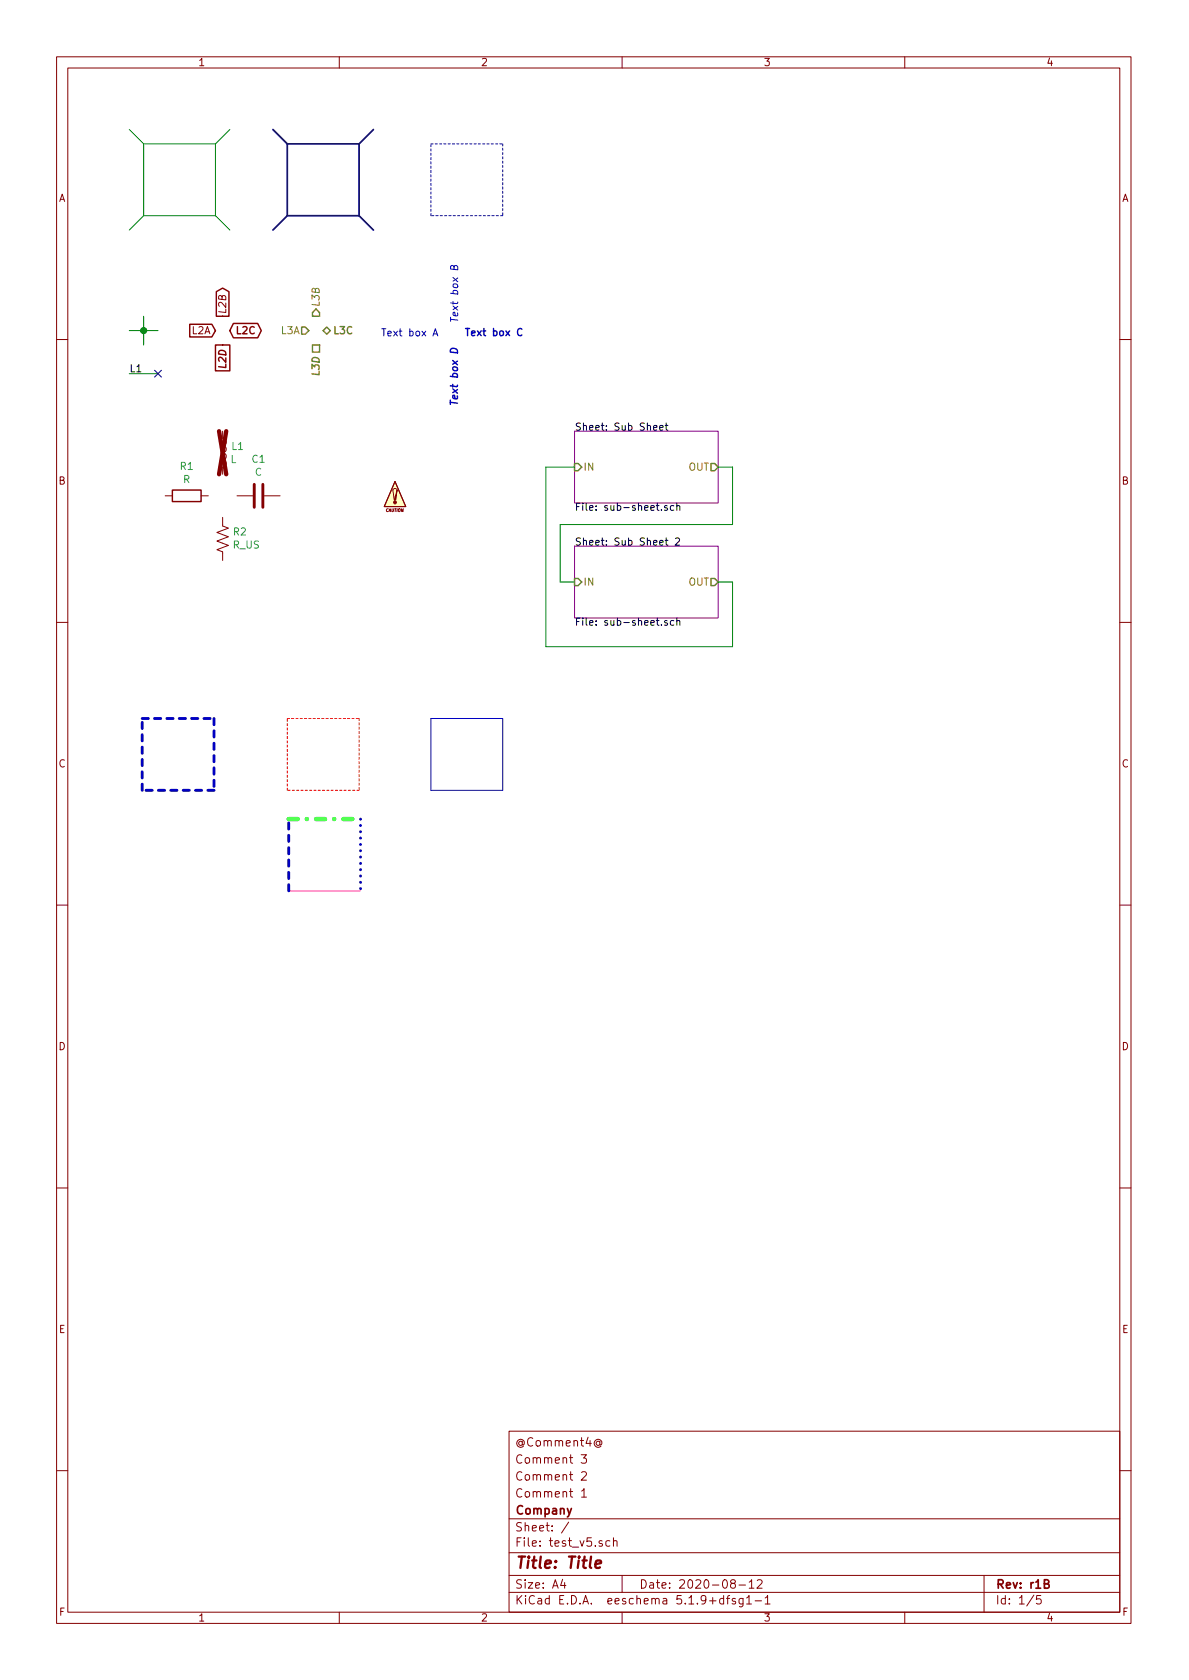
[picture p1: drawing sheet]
<svg xmlns="http://www.w3.org/2000/svg" width="210mm" height="297mm" viewBox="0 0 210 297" stroke-linecap="round" stroke-linejoin="round" font-family="sans-serif">
<g fill="none" stroke="#840000" stroke-width=".18">
<path d="M10 10h190v277h-190zM12 12h186v273.1h-186zM60 10v2M110 10v2M160 10v2M10 60h2M39.4 76.2v1.3a.63 .63 0 0 1 .6 .6 .63 .63 0 0 1-.6 .7 .63 .63 0 0 1 .6 .6 .63 .63 0 0 1-.6 .6 .63 .63 0 0 1 .6 .7 .63 .63 0 0 1-.6 .6 .63 .63 0 0 1 .6 .7 .63 .63 0 0 1-.6 .6v1.3M198 60h2M29.2 87.7h1.3M35.6 87.7h1.2M39.4 91.5v1.5l1 .4-2 .7 2 .8-2 .8 2 .7-2 .8 1 .4v1.5M41.9 87.7h2.8"/>
<path d="M46.7 87.7h2.8M69.5 86.7l.2-.3h.4l.1 .3M69.8 85.1l2 4.5h-3.9zM10 110h2M198 110h2M10 160h2M198 160h2M10 210h2M198 210h2M90 253h108v32.1h-108zM102.8 257.2h.9l-.5 .6 .4 .1v.7l-.2 .1-.6-.1M106.1 255a.37 .37 0 0 0-.6-.1 .37 .37 0 0 0 0 .6 .37 .37 0 0 0 .6-.1"/>
<path d="M106.1 254.8v.6l.1 .1a.63 .63 0 0 0-.2-1 .63 .63 0 0 0-.9 .4 .71 .71 0 0 0 .3 .9 .71 .71 0 0 0 .9-.1M10 260h2M90 278.5h108M90 274.5h108M90 268.5h108M99.5 279.2l-.4 1.1h1M99.8 279.8v1M100.6 269.1l-1.3 2M102.8 263.6l.5-.4v1.5M102.8 260.4l.3-.2h.3l.3 .4-.9 1.1h.9M102.8 264.7h.9M107.8 272.5l-.4-.1-.3 .3 .1 .6 .2 .1 .4-.1"/>
<path d="M108.5 272.5l.2-.1 .4 .1v.9M108.5 271.9v1.5M110 278.5v3M129.5 279.9l-.3-.2 .1-.2a.48 .48 0 0 1 .6-.1l.1 .2-.1 .3-.6 .1a.48 .48 0 0 0 0 .7l.2 .1 .5-.1v-.5l-.2-.3M132.5 279.7l.4-.4v1.5M133.9 279.5l.2-.2h.4l.2 .2 .1 .2-1 1.1h1M174 278.5v6.6M198 260h2M60 285.1v1.9M90 281.5h108M110 285.1v1.9M128 282.7l-.5-.1-.2 .3v.6l.2 .1 .5-.1"/>
<path d="M128 282.1v1.5M128.5 282.6h.5M129 282.1l-.3 .2v1.3M130 282.7l-.3-.1-.2 .2v.2l.5 .2v.3h-.5M130.7 280.2h1.1M131.4 282.6v1.2l-.3 .3-.3-.1M131.4 282.7l-.4-.1-.3 .3 .1 .6h.6M132 282.5l.5-.4v1.5M132 283.6h.9M132.5 280.8h.8M133.5 283h1.2M135.3 282.5l.4-.4v1.5"/>
<path d="M135.3 283.6h.9M160 285.1v1.9M182.8 282l-1.2 2M184 282.1h-.7v.7l.2-.1h.5l.1 .3-.1 .5-.2 .1-.5-.1"/>
</g>
<path d="M184.7 280l.7-.1v-.4l-.2-.2h-.5v1.5h.5l.3-.1v-.4l-.1-.2-.2-.1" fill="none" stroke="#840000" stroke-width=".3"/>
<path d="M105.3 276.6l1-.2-.1-.4-.5-.1-.3 .3-.1 .9 .2 .1 .6-.1" fill="none" stroke="#840000" stroke-width=".41"/>
<path d="M101.6 76.2h25.4v12.7h-25.4zM101.6 96.6h25.4v12.7h-25.4z" fill="none" stroke="#840084" stroke-width=".18"/>
<g fill="none" stroke="#000" stroke-width=".18">
<path d="M115.6 75.6l.6-.1-.1-.2-.4-.1-.1 .2v.6h.5M116.7 75.6l.6-.1-.1-.2-.4-.1-.1 .2v.6h.5M117.6 75.2h.5M117.8 74.8v1.1l.3 .2M117 90.1v.1M117.6 95.5h.5M117.8 95.1v1.1l.3 .2M118 89.4h-.3l-.2 .2 .1 .1 .4 .2v.3h-.5M119.2 89.4h-.4l-.3 .2 .2 .6h.5M119.5 95.2l.4-.1 .3 .4-.1 .2-.7 .7h.8M119.7 89.5l.2-.1h.3v.8M119.7 89v1.2"/>
<path d="M117 110.4v.2M118 109.8l-.3-.1-.2 .2 .1 .2 .4 .1v.3h-.5M119.2 109.8l-.4-.1-.3 .2 .2 .6h.5M119.7 109.8l.2-.1 .3 .1v.8M119.7 109.3v1.3"/>
</g>
<path d="M53.3 57.8h.7l.6 .7-.6 .6h-.7zM55.9 54.6l.6 .7v.6h-1.3v-.6zM57.1 58.5l.7-.7 .6 .7-.6 .6zM55.2 61h1.3v1.3h-1.3zM101.6 82h.6l.7 .6-.7 .6h-.6zM125.7 82h.7l.6 .6-.6 .6h-.7zM101.6 102.3h.6l.7 .6-.7 .6h-.6zM125.7 102.3h.7l.6 .6-.6 .6h-.7z" fill="none" stroke="#848400" stroke-width=".25"/>
<path d="M69.8 85.1l2 4.5h-3.9z" fill="#ffffc2" stroke="#ffffc2" stroke-width=".18"/>
<g fill="#840000" stroke="#840000" stroke-width=".18">
<path d="M69.5 86.7l.2 1.7z"/>
<path d="M70.2 86.7l-.2 1.7h-.3z"/>
<circle cx="69.8" cy="88.8" r=".25"/>
</g>
<path d="M38.7 76.2l1.3 7.7M40 76.2l-1.3 7.7" fill="none" stroke="#840000" stroke-width=".76"/>
<path d="M33.6 57.3h3.9l.6 1.2-.6 1.1h-3.9zM38.3 51.6l1.1-.7 1.1 .7v4.3h-2.2zM41.3 57.2h4.3l.6 1.3-.6 1.2h-4.3l-.7-1.2zM38.1 61h2.5v4.6h-2.5zM30.5 86.7h5.1v2h-5.1z" fill="none" stroke="#840000" stroke-width=".25"/>
<path d="M45 85.6v4.1M46.5 85.6v4.1" fill="none" stroke="#840000" stroke-width=".51"/>
<path d="M25.1 127h12.7M25.1 139.7v-12.7M37.8 139.7h-12.7M37.8 127v12.7M51.1 157.5v-12.7" fill="none" stroke="#0000c2" stroke-width=".51" stroke-dasharray="1.1 1.1"/>
<path d="M76.2 25.4h12.7M76.2 38.1v-12.7M88.9 25.4v12.7M88.9 38.1h-12.7" fill="none" stroke="#0000c2" stroke-width=".18" stroke-dasharray=".4 .4"/>
<path d="M76.6 59.4l.4-1.3 .4 1.3M76.7 59h.6M80.3 47.2l.1-.2h.4l.1 .7-1.2-.1v-.5l.1-.1 .4 .1 .1 .5M76.2 127h12.7v12.7h-12.7z" fill="none" stroke="#0000c2" stroke-width=".18"/>
<path d="M51.1 144.8h12.7" fill="none" stroke="#0f0" stroke-width=".76" stroke-dasharray="1.6 1.6 0 1.6"/>
<path d="M50.8 127h12.7M50.8 139.7v-12.7M63.5 127v12.7M63.5 139.7h-12.7" fill="none" stroke="#f00" stroke-width=".18" stroke-dasharray=".4 .4"/>
<path d="M63.8 144.8v12.7" fill="none" stroke="#0000c2" stroke-width=".51" stroke-dasharray="0 1.1"/>
<path d="M51.1 157.5h12.7" fill="none" stroke="#f0f" stroke-width=".18"/>
<path d="M48.3 22.9l2.5 2.5M50.8 25.4v12.7M50.8 38.1h12.7M50.8 25.4h12.7M50.8 38.1l-2.5 2.6M63.5 25.4v12.7M63.5 38.1l2.5 2.6M66 22.9l-2.5 2.5" fill="none" stroke="#000084" stroke-width=".3"/>
<g fill="none" stroke="#008400" stroke-width=".18">
<path d="M22.9 22.9l2.5 2.5M25.4 25.4v12.7M25.4 25.4h12.7M25.4 38.1h12.7M25.4 38.1l-2.5 2.6M38.1 25.4v12.7M38.1 38.1l2.5 2.6M40.6 22.9l-2.5 2.5M22.9 58.5h5M25.4 55.9v5.1M22.9 66.1h5M101.6 82.6h-5.1v31.7h33v-11.4h-2.5"/>
<path d="M127 82.6h2.5v10.1h-30.4v10.2h2.5"/>
</g>
<path d="M82.3 58.1h.7M82.7 58.1v1.2M79.6 70.8v.7M79.6 71.1l1.3 .2M80.8 70l.1 .4-.2 .1-.6-.1v-.5h.3l.1 .6" fill="none" stroke="#0000c2" stroke-width=".25"/>
<circle cx="25.4" cy="58.5" r=".51" fill="#008400" stroke="#008400" stroke-width=".25"/>
<path d="M27.3 65.5l1.2 1.2M28.5 65.5l-1.2 1.2" fill="none" stroke="#000084" stroke-width=".18"/>
<text font-size="2.8" fill="#840000" x="91" y="277.3">Title: Title</text>
<g font-size="2.1" fill="#840000">
<text x="91" y="255.8">@Comment4@</text>
<text x="91" y="261.8">Comment 2</text>
<text x="91" y="258.8">Comment 3</text>
<text x="91" y="267.8">Company</text>
<text x="91" y="264.8">Comment 1</text>
<text x="91" y="273.5">File: test_v5.sch</text>
<text x="91" y="270.8">Sheet: /</text>
<text x="91" y="280.9">Size: A4</text>
<text x="113" y="280.9">Date: 2020-08-12</text>
<text x="176" y="280.9">Rev: r1B</text>
<text x="91" y="283.7">KiCad E.D.A. eeschema 5.1.9+dfsg1-1</text>
<text x="176" y="283.7">Id: 1/5</text>
</g>
<g font-size="1.8" fill="#840000">
<text x="35" y="11.7">1</text>
<text x="85" y="11.7">2</text>
<text x="135" y="11.7">3</text>
<text x="185" y="11.7">4</text>
<text x="10.4" y="35.7">A</text>
<text x="198.4" y="35.7">A</text>
<text x="34" y="59.1">L2A</text>
<text x="40" y="55.7" transform="rotate(-90 40 55.7)">L2B</text>
<text x="41.5" y="59.1">L2C</text>
<text x="40" y="64.7" transform="rotate(-90 40 64.7)">L2D</text>
<text x="10.4" y="85.7">B</text>
<text x="198.4" y="85.7">B</text>
<text x="10.4" y="135.7">C</text>
<text x="198.4" y="135.7">C</text>
<text x="10.4" y="185.7">D</text>
<text x="198.4" y="185.7">D</text>
<text x="10.4" y="235.7">E</text>
<text x="198.4" y="235.7">E</text>
<text x="10.5" y="285.7">F</text>
<text x="35" y="286.7">1</text>
<text x="85" y="286.7">2</text>
<text x="135" y="286.7">3</text>
<text x="185" y="286.7">4</text>
<text x="198.5" y="285.7">F</text>
</g>
<g font-size="1.8" fill="#848400">
<text x="49.7" y="59.1">L3A</text>
<text x="56.5" y="54.4" transform="rotate(-90 56.5 54.4)">L3B</text>
<text x="58.8" y="59.1">L3C</text>
<text x="56.5" y="66" transform="rotate(-90 56.5 66)">L3D</text>
<text x="103.1" y="83.2">IN</text>
<text x="121.7" y="83.2">OUT</text>
<text x="103.1" y="103.5">IN</text>
<text x="121.7" y="103.5">OUT</text>
</g>
<g font-size="1.8" fill="#0000c2">
<text x="67.3" y="59.5">Text box A</text>
<text x="81" y="57.2" transform="rotate(-90 81 57.2)">Text box B</text>
<text x="83.7" y="59.4">Text box C</text>
<text x="81" y="70" transform="rotate(-90 81 70)">Text box D</text>
</g>
<g font-size="1.8">
<text x="22.9" y="65.8">L1</text>
<text x="101.6" y="76.1">Sheet: Sub Sheet</text>
<text x="101.6" y="90.3">File: sub-sheet.sch</text>
<text x="101.6" y="96.5">Sheet: Sub Sheet 2</text>
<text x="101.6" y="110.6">File: sub-sheet.sch</text>
</g>
<g font-size="1.8" fill="#008484">
<text x="31.9" y="83.1">R1</text>
<text x="40.8" y="81.9">L</text>
<text x="41" y="79.6">L1</text>
<text x="44.6" y="81.8">C1</text>
<text x="32.4" y="85.4">R</text>
<text x="45.1" y="84.1">C</text>
<text x="41.3" y="94.7">R2</text>
<text x="41.2" y="97">R_US</text>
</g>
<text font-size=".7" fill="#840000" x="68.2" y="90.5">CAUTION</text>
</svg>
